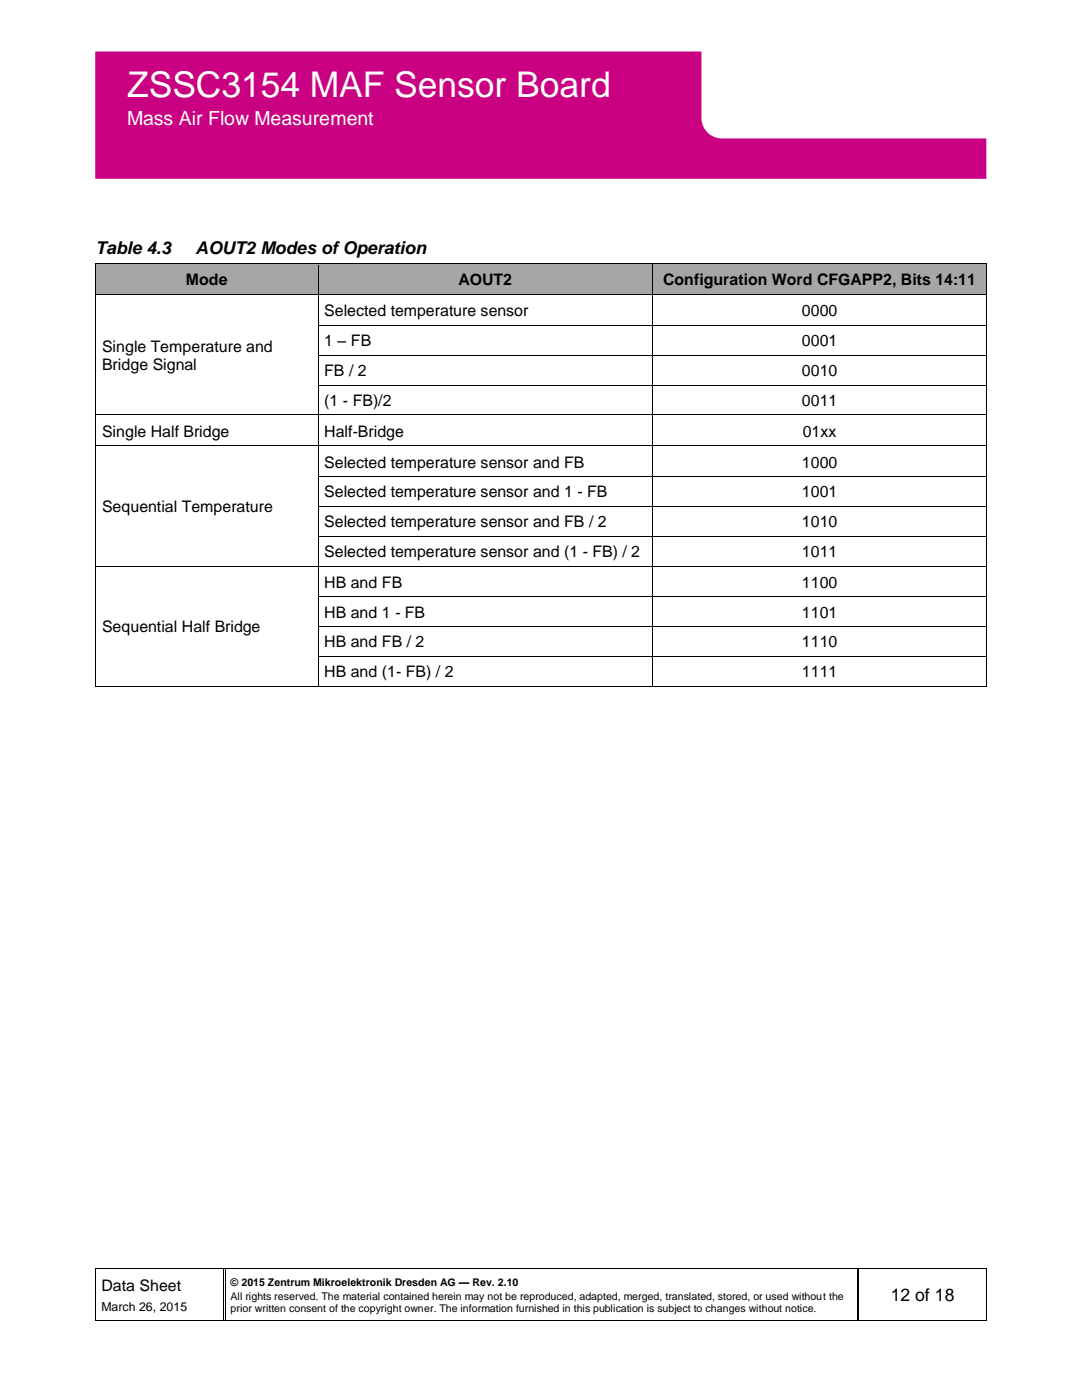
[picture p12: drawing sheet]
<svg xmlns="http://www.w3.org/2000/svg" width="216mm" height="279mm" viewBox="0 0 216 279" stroke-linecap="round" stroke-linejoin="round" font-family="sans-serif">
<path d="M19 10.3h177.8v25.4h-177.8z" fill-rule="evenodd" fill="#c90081"/>
<path d="M141.3 7.5a4 4 0 0 1 2.8-1.1h52.8a4 4 0 0 1 4 4v13.1a4 4 0 0 1-4 4h-52.8a4 4 0 0 1-4-4v-13.1a4 4 0 0 1 1.2-2.9z" fill-rule="evenodd" fill="#fff"/>
<path d="M141.3 7.5a4 4 0 0 1 2.8-1.1h52.8a4 4 0 0 1 4 4v13.1a4 4 0 0 1-4 4h-52.8a4 4 0 0 1-4-4v-13.1a4 4 0 0 1 1.2-2.9z" fill="none" stroke="#fff" stroke-width=".26"/>
<g fill="#000">
<path d="M19 253.1h.1v.2h-.1z" fill-rule="evenodd"/>
<path d="M19 253.1h.1v.2h-.1z" fill-rule="evenodd"/>
<path d="M44.5 253.1h.2v.2h-.2z" fill-rule="evenodd"/>
<path d="M170.9 253.1h.2v.2h-.2z" fill-rule="evenodd"/>
<path d="M196.8 253.1h.2v.2h-.2z" fill-rule="evenodd"/>
<path d="M196.8 253.1h.2v.2h-.2z" fill-rule="evenodd"/>
<path d="M19 263.5h.1v.1h-.1z" fill-rule="evenodd"/>
<path d="M19 263.5h.1v.1h-.1z" fill-rule="evenodd"/>
<path d="M44.5 263.5h.2v.1h-.2z" fill-rule="evenodd"/>
<path d="M170.9 263.5h.2v.1h-.2z" fill-rule="evenodd"/>
<path d="M196.8 263.5h.2v.1h-.2z" fill-rule="evenodd"/>
<path d="M196.8 263.5h.2v.1h-.2z" fill-rule="evenodd"/>
</g>
<path d="M19 253.3v10.2M19.1 253.2h25.4M44.6 253.3v10.2M44.7 253.2h126.2M44.9 253.3v10.2M171 253.3v10.2M171.1 253.2h25.7M171.4 253.3v10.2M196.9 253.3v10.2M19.1 263.6h25.4M44.7 263.6h126.2M171.1 263.6h25.7" fill="none" stroke="#000" stroke-width=".2"/>
<g fill="#a6a6a6">
<path d="M19.1 52.7h44.3v6h-44.3z" fill-rule="evenodd"/>
<path d="M19.3 52.9h44v5.8h-44z" fill-rule="evenodd"/>
<path d="M63.6 52.9h66.5v5.8h-66.5z" fill-rule="evenodd"/>
<path d="M63.6 52.9h66.5v5.8h-66.5z" fill-rule="evenodd"/>
<path d="M130.3 52.9h66.5v5.8h-66.5z" fill-rule="evenodd"/>
<path d="M130.3 52.9h66.5v5.8h-66.5z" fill-rule="evenodd"/>
</g>
<g fill="#000">
<path d="M19 52.5h.1v.4h-.1z" fill-rule="evenodd"/>
<path d="M19 52.5h.1v.2h-.1z" fill-rule="evenodd"/>
<path d="M19 58.7h.1v.4h-.1z" fill-rule="evenodd"/>
<path d="M63.4 52.7h.2v.2h-.2z" fill-rule="evenodd"/>
<path d="M63.4 52.5h.2v.2h-.2z" fill-rule="evenodd"/>
<path d="M63.4 58.7h.2v.4h-.2z" fill-rule="evenodd"/>
<path d="M130.1 52.7h.2v.2h-.2z" fill-rule="evenodd"/>
<path d="M130.1 52.5h.2v.2h-.2z" fill-rule="evenodd"/>
<path d="M130.1 58.7h.2v.4h-.2z" fill-rule="evenodd"/>
<path d="M196.8 52.5h.2v.4h-.2z" fill-rule="evenodd"/>
<path d="M196.8 52.5h.2v.2h-.2z" fill-rule="evenodd"/>
<path d="M196.8 58.7h.2v.4h-.2z" fill-rule="evenodd"/>
<path d="M19 64.9h.1v.1h-.1z" fill-rule="evenodd"/>
<path d="M19 70.8h.1v.2h-.1z" fill-rule="evenodd"/>
<path d="M19 76.8h.1v.1h-.1z" fill-rule="evenodd"/>
<path d="M63.4 64.9h.2v.1h-.2z" fill-rule="evenodd"/>
<path d="M63.4 70.8h.2v.2h-.2z" fill-rule="evenodd"/>
<path d="M63.4 76.8h.2v.1h-.2z" fill-rule="evenodd"/>
<path d="M130.1 64.9h.2v.1h-.2z" fill-rule="evenodd"/>
<path d="M130.1 70.8h.2v.2h-.2z" fill-rule="evenodd"/>
<path d="M130.1 76.8h.2v.1h-.2z" fill-rule="evenodd"/>
<path d="M196.8 64.9h.2v.1h-.2z" fill-rule="evenodd"/>
<path d="M196.8 70.8h.2v.2h-.2z" fill-rule="evenodd"/>
<path d="M196.8 76.8h.2v.1h-.2z" fill-rule="evenodd"/>
<path d="M19 82.7h.1v.4h-.1z" fill-rule="evenodd"/>
<path d="M19 88.9h.1v.4h-.1z" fill-rule="evenodd"/>
<path d="M19 95.1h.1v.1h-.1z" fill-rule="evenodd"/>
<path d="M63.4 82.7h.2v.4h-.2z" fill-rule="evenodd"/>
<path d="M63.4 88.9h.2v.4h-.2z" fill-rule="evenodd"/>
<path d="M63.4 95.1h.2v.1h-.2z" fill-rule="evenodd"/>
<path d="M130.1 82.7h.2v.4h-.2z" fill-rule="evenodd"/>
<path d="M130.1 88.9h.2v.4h-.2z" fill-rule="evenodd"/>
<path d="M130.1 95.1h.2v.1h-.2z" fill-rule="evenodd"/>
<path d="M196.8 82.7h.2v.4h-.2z" fill-rule="evenodd"/>
<path d="M196.8 88.9h.2v.4h-.2z" fill-rule="evenodd"/>
<path d="M196.8 95.1h.2v.1h-.2z" fill-rule="evenodd"/>
<path d="M19 101h.1v.2h-.1z" fill-rule="evenodd"/>
<path d="M19 107h.1v.1h-.1z" fill-rule="evenodd"/>
<path d="M19 112.9h.1v.4h-.1z" fill-rule="evenodd"/>
<path d="M19 119.1h.1v.1h-.1z" fill-rule="evenodd"/>
<path d="M63.4 101h.2v.2h-.2z" fill-rule="evenodd"/>
<path d="M63.4 107h.2v.1h-.2z" fill-rule="evenodd"/>
<path d="M63.4 112.9h.2v.4h-.2z" fill-rule="evenodd"/>
<path d="M63.4 119.1h.2v.1h-.2z" fill-rule="evenodd"/>
<path d="M130.1 101h.2v.2h-.2z" fill-rule="evenodd"/>
<path d="M130.1 107h.2v.1h-.2z" fill-rule="evenodd"/>
<path d="M130.1 112.9h.2v.4h-.2z" fill-rule="evenodd"/>
<path d="M130.1 119.1h.2v.1h-.2z" fill-rule="evenodd"/>
<path d="M196.8 101h.2v.2h-.2z" fill-rule="evenodd"/>
<path d="M196.8 107h.2v.1h-.2z" fill-rule="evenodd"/>
<path d="M196.8 112.9h.2v.4h-.2z" fill-rule="evenodd"/>
<path d="M196.8 119.1h.2v.1h-.2z" fill-rule="evenodd"/>
<path d="M19 125h.1v.2h-.1z" fill-rule="evenodd"/>
<path d="M19 131h.1v.1h-.1z" fill-rule="evenodd"/>
<path d="M19 136.9h.1v.2h-.1z" fill-rule="evenodd"/>
<path d="M19 136.9h.1v.2h-.1z" fill-rule="evenodd"/>
<path d="M63.4 125h.2v.2h-.2z" fill-rule="evenodd"/>
<path d="M63.4 131h.2v.1h-.2z" fill-rule="evenodd"/>
<path d="M63.4 136.9h.2v.2h-.2z" fill-rule="evenodd"/>
<path d="M130.1 125h.2v.2h-.2z" fill-rule="evenodd"/>
<path d="M130.1 131h.2v.1h-.2z" fill-rule="evenodd"/>
<path d="M130.1 136.9h.2v.2h-.2z" fill-rule="evenodd"/>
<path d="M196.8 125h.2v.2h-.2z" fill-rule="evenodd"/>
<path d="M196.8 131h.2v.1h-.2z" fill-rule="evenodd"/>
<path d="M196.8 136.9h.2v.2h-.2z" fill-rule="evenodd"/>
<path d="M196.8 136.9h.2v.2h-.2z" fill-rule="evenodd"/>
</g>
<g fill="none" stroke="#000" stroke-width=".2">
<path d="M19 52.9v5.8M19 59.1v5.8M19.1 52.6h44.3M19.1 58.8h44.3M63.5 52.9v5.8M63.5 59.1v5.8M63.6 52.6h66.5M63.6 58.8h66.5M130.2 52.9v5.8M130.2 59.1v5.8M130.3 52.6h66.5M130.3 58.8h66.5"/>
<path d="M196.9 52.9v5.8M196.9 59.1v5.8M19 65v5.8M19 71v5.8M19 76.9v5.8M63.5 65v5.8M63.5 71v5.8M63.5 76.9v5.8M63.6 64.9h66.5M63.6 70.9h66.5M63.6 76.8h66.5M130.2 65v5.8"/>
<path d="M130.2 71v5.8M130.2 76.9v5.8M130.3 64.9h66.5M130.3 70.9h66.5M130.3 76.8h66.5M196.9 65v5.8M196.9 71v5.8M196.9 76.9v5.8M19 83.1v5.8M19 89.3v5.8M19 95.2v5.8M19.1 82.8h44.3"/>
<path d="M19.1 88.9h44.3M63.5 83.1v5.8M63.5 89.3v5.8M63.5 95.2v5.8M63.6 82.8h66.5M63.6 88.9h66.5M63.6 95.1h66.5M130.2 83.1v5.8M130.2 89.3v5.8M130.2 95.2v5.8M130.3 82.8h66.5M130.3 88.9h66.5"/>
<path d="M130.3 95.1h66.5M196.9 83.1v5.8M196.9 89.3v5.8M196.9 95.2v5.8M19 101.2v5.8M19 107.1v5.8M19 113.3v5.8M19 119.2v5.8M19.1 113h44.3M63.5 101.2v5.8M63.5 107.1v5.8M63.5 113.3v5.8"/>
<path d="M63.5 119.2v5.8M63.6 101.1h66.5M63.6 107h66.5M63.6 113h66.5M63.6 119.1h66.5M130.2 101.2v5.8M130.2 107.1v5.8M130.2 113.3v5.8M130.2 119.2v5.8M130.3 101.1h66.5M130.3 107h66.5M130.3 113h66.5"/>
<path d="M130.3 119.1h66.5M196.9 101.2v5.8M196.9 107.1v5.8M196.9 113.3v5.8M196.9 119.2v5.8M19 125.2v5.8M19 131.1v5.8M19.1 137h44.3M63.5 125.2v5.8M63.5 131.1v5.8M63.6 125.1h66.5M63.6 131h66.5"/>
<path d="M63.6 137h66.5M130.2 125.2v5.8M130.2 131.1v5.8M130.3 125.1h66.5M130.3 131h66.5M130.3 137h66.5M196.9 125.2v5.8M196.9 131.1v5.8"/>
</g>
<path d="M19.1 52.8h44.3M63.6 52.8h66.5M130.3 52.8h66.5" fill="none" stroke="#a6a6a6" stroke-width=".25"/>
<text font-size="7.1" fill="#fff" x="25.4" y="19.3">ZSSC3154 MAF Sensor Board</text>
<text font-size="3.9" fill="#fff" x="25.4" y="24.9">Mass Air Flow Measurement</text>
<g font-size="3.5">
<text x="19" y="50.6">Table 4.3</text>
<text x="39" y="50.6">AOUT2 Modes of Operation</text>
<text x="177.8" y="259.6">12 of 18</text>
</g>
<g font-size="3.2">
<text x="37.1" y="56.9">Mode</text>
<text x="91.5" y="56.9">AOUT2</text>
<text x="132.3" y="56.9">Configuration Word CFGAPP2, Bits 14:11</text>
<text x="64.7" y="63.1">Selected temperature sensor</text>
<text x="160" y="63.1">0000</text>
<text x="20.4" y="70.2">Single Temperature and</text>
<text x="64.7" y="69.1">1 – FB</text>
<text x="160" y="69.1">0001</text>
<text x="20.4" y="73.9">Bridge Signal</text>
<text x="64.7" y="75">FB / 2</text>
<text x="160" y="75">0010</text>
<text x="64.7" y="80.9">(1 - FB)/2</text>
<text x="160" y="80.9">0011</text>
<text x="20.4" y="87.1">Single Half Bridge</text>
<text x="64.7" y="87.1">Half-Bridge</text>
<text x="160.2" y="87.1">01xx</text>
<text x="64.7" y="93.3">Selected temperature sensor and FB</text>
<text x="160" y="93.3">1000</text>
<text x="64.7" y="99.2">Selected temperature sensor and 1 - FB</text>
<text x="160" y="99.2">1001</text>
<text x="20.4" y="102.2">Sequential Temperature</text>
<text x="64.7" y="105.2">Selected temperature sensor and FB / 2</text>
<text x="160" y="105.2">1010</text>
<text x="64.7" y="111.1">Selected temperature sensor and (1 - FB) / 2</text>
<text x="160" y="111.1">1011</text>
<text x="64.7" y="117.3">HB and FB</text>
<text x="160" y="117.3">1100</text>
<text x="64.7" y="123.2">HB and 1 - FB</text>
<text x="160" y="123.2">1101</text>
<text x="20.4" y="126.2">Sequential Half Bridge</text>
<text x="64.7" y="129.2">HB and FB / 2</text>
<text x="160" y="129.2">1110</text>
<text x="64.7" y="135.1">HB and (1- FB) / 2</text>
<text x="160" y="135.1">1111</text>
<text x="20.2" y="257.5">Data Sheet</text>
</g>
<text font-size="2.5" x="20.2" y="261.6">March 26, 2015</text>
<g font-size="2.1">
<text x="46" y="256.6">© 2015 Zentrum Mikroelektronik Dresden AG — Rev. 2.10</text>
<text x="46" y="259.5">All rights reserved. The material contained herein may not be reproduced, adapted, merged, translated, stored, or used without the</text>
<text x="46" y="261.9">prior written consent of the copyright owner. The information furnished in this publication is subject to changes without notice.</text>
</g>
</svg>
